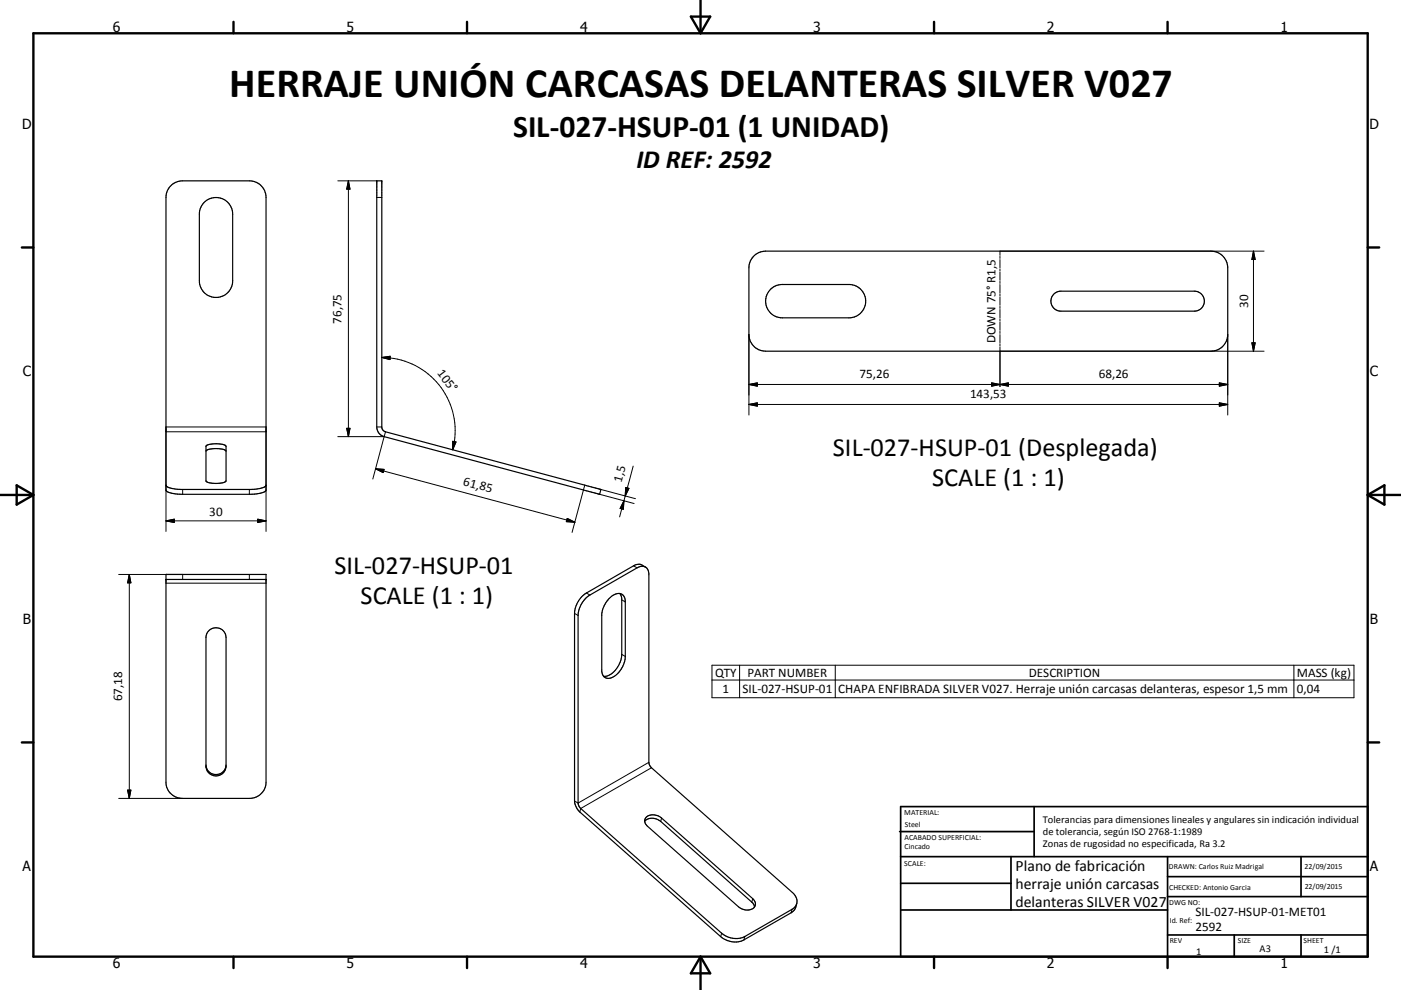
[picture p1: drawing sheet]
<svg xmlns="http://www.w3.org/2000/svg" width="420mm" height="297mm" viewBox="0 0 420 297" stroke-linecap="round" stroke-linejoin="round" font-family="sans-serif">
<g fill="none" stroke="#000" stroke-width=".36">
<path d="M51.4 55.5l1.3-.8 1.5-.4h20.6a5 5 0 0 1 5 4.9v87.8a4 4 0 0 1-3.5 1.2l-22.1 .1-2.4-.3a2.33 2.33 0 0 1-2-1v-87.8a5 5 0 0 1 1.6-3.7zM113 54.3h1.5v73.8l.2 .8 .9 .6 64.6 17.3-.4 1.5-.3-.1-64.3-17.2a2.98 2.98 0 0 1-2.2-2.9zM61.1 60.8a5 5 0 0 1 5.5-1.2 5 5 0 0 1 3.2 4.6v20.1a5 5 0 0 1-5 4.9 5 5 0 0 1-5-4.9v-20.6l.4-1.5zM226.2 76.6l1.3-.8 2-.5h133.6a5 5 0 0 1 5 5v20.1a5.1 5.1 0 0 1-5 5h-133.6a5 5 0 0 1-5-5v-20.1a5 5 0 0 1 1.7-3.7zM231.1 86.7l1.3-.9 1.6-.4 20.5-.1a5 5 0 0 1 5 5.1 5 5 0 0 1-5 5h-20a5 5 0 0 1-4.6-3.2 5 5 0 0 1 1.2-5.5zM315.9 88.3l1-.7 1.2-.2h40a3 3 0 0 1 3 3 3 3 0 0 1-3 3h-40a3 3 0 0 1-2.8-1.9 3 3 0 0 1 .6-3.2zM61.8 135.4a6.1 6.1 0 0 1 5-.6l1 .6M61.9 133.7a7.6 7.6 0 0 1 5.7 0l.2 10.6a6.1 6.1 0 0 1-5.1 .5l-.9-.5zM49.8 145.5a2.65 2.65 0 0 0 2.4 1.2l2 .1h21.1l2.4-.2a2.33 2.33 0 0 0 2.1-1.1M49.8 172.3h30v62.4a4.9 4.9 0 0 1-5 4.8h-20a4.9 4.9 0 0 1-5-4.8zM49.8 173.8h30M175.8 179.3l15.2-8.9a2.14 2.14 0 0 1 2.3-.4 2.14 2.14 0 0 1 1.2 2v56.7l.2 .7 .6 .9 42.3 37.5a2.93 2.93 0 0 1-.1 5l-14.2 8.2a6.4 6.4 0 0 1-7-1l-42.7-38.1-.3-1v-56.3a8.2 8.2 0 0 1 2.5-5.3z"/>
<path d="M182.6 179.6a2.95 2.95 0 0 1 4.4-.9l.4 1 .1 .9v16.3a7.1 7.1 0 0 1-4.9 6.6 1.99 1.99 0 0 1-2.2-2.1v-17.2a8.5 8.5 0 0 1 2.2-4.6zM185.8 178.1l.6 1.5v16.7a6.8 6.8 0 0 1-5.1 6.6h-.3M193.5 170.1l-1.1-.6a2.62 2.62 0 0 0-2.5 .3l-14.1 8.1a7.7 7.7 0 0 0-3.5 6.1v56.3l.4 1.7 1.1 1.6 42.3 37.4a6.4 6.4 0 0 0 6.9 1l14.2-8.2 1.1-1 .6-1.7M62.7 189.1a3 3 0 0 1 3.2-.5 3 3 0 0 1 1.9 2.6l-.1 38.7a3 3 0 0 1-3 2.5 3 3 0 0 1-2.9-2.5v-38.7l.2-1.1zM61.8 229.5a3 3 0 0 0 2.8 3.3 3 3 0 0 0 3.2-2.9M67.8 229.5l-.1 .4M193.3 246.4a3.5 3.5 0 0 1 4.8 0l27.6 24.5 .5 1.2M193.8 245.1a3.6 3.6 0 0 1 4.5 .3l27.4 24.2a1.87 1.87 0 0 1 .7 2.2 1.87 1.87 0 0 1-2 1.2 4 4 0 0 1-3-.9l-27.3-24.2a1.78 1.78 0 0 1-.3-2.8z"/>
</g>
<g fill="none" stroke="#000" stroke-width=".3">
<path d="M101.3 54.3h11.7M104.5 54.3v76.7M104.5 54.3l.4 2.4h-1zM113 59.2h1.5M299.8 76.9v.6M299.8 77.9v2.4M375.8 75.3v30.1M375.8 75.3l.5 2.6h-1zM379 75.3h-79.2v1.3M299.8 80.7v.6M299.8 81.6v2.5M299.8 84.4v.6"/>
<path d="M299.8 85.3v2.6M299.8 88.2v.6M299.8 89.1v2.5M299.8 91.9v.6M299.8 92.8v2.6M299.8 95.7v.6M299.8 96.6v2.5M299.8 99.4v.6M114.5 107.2a22 22 0 0 1 21.2 27.7M114.5 107.2l2.5-.3-.1 1zM224.5 115.3h143.6M224.5 115.3l2.5-.4v1z"/>
<path d="M224.5 100.4v24.1M297.3 114.9l2.5 .4-2.5 .6zM299.8 100.4v2.4M299.8 103.2v.6M299.8 104.1v11.9M299.8 115.3l2.5-.4v1zM299.8 105.4h79.2M365.6 114.9l2.5 .4-2.5 .6zM368.1 100.4v24.1M375.3 102.8h1l-.5 2.6zM49.8 129.5h30M101.3 131h13.9"/>
<path d="M103.9 128.5h1l-.4 2.5zM113 128.1h1.5M115.2 131l-3.4 12.7M115.6 129.5l-.4 1.5M135.7 132.4l1 .2-1 2.3zM189.8 139.8l-2.7 10.4M224.5 121.3h143.6M224.5 121.3l2.5-.4v1zM365.6 120.9l2.5 .4-2.5 .6zM49.8 159.4v-31.3h30v31.3M49.8 156.3h30M49.8 156.3l2.4-.5v.9z"/>
<path d="M54.8 146.8v1.5M74.8 146.8v1.5M77.3 155.8l2.5 .5-2.5 .4zM112.6 140.6l59.8 16.1M112.6 140.6l2.5 .2-.2 1zM170.1 155.5l2.3 1.2-2.6-.2zM175.3 145.5l-3.8 14.2M179.8 148.3l10.3 2.8M180.2 146.8l10.3 2.8M187.1 150.2l-1.3 4.9M187.1 150.2l-.2 2.6-1-.3zM187.6 146.3l1 .2-1.2 2.3z"/>
<path d="M35.6 172.3h19.2v1.5M38.8 172.3v67.2M38.8 172.3l.4 2.6h-.9zM49.8 175h30M74.8 172.3v1.5M175.8 177.9l1.1 .6M186.4 180l1.1 .6M189.9 169.8l1.1 .6M172.3 184l1 .6M186.4 196.3l1.1 .6M213.5 199.6h192.4v9.7h-192.4zM221.7 199.6v9.7"/>
<path d="M250.4 199.6v9.7M387.9 199.6v9.7M213.5 204h192.4M35.6 239.5h19.2M38.3 237h.9l-.4 2.5zM194.5 228.7l-21.2 12.2-1-.6M195.3 230.3l-21.2 12.3-.3 1M198.3 245.4l-.2 1M216.3 280l-.2 1M225.7 269.6l-.3 1M237.5 272.8l-.3 1M223.3 281l-.3 1"/>
</g>
<g fill="none" stroke="#000" stroke-width=".71">
<path d="M10 10h400v277h-400zM70 6.6v3.4M140 6.6v3.4M207.1 5h5.8l-2.9 5zM210 0v10M280 6.6v3.4M350 6.6v3.4M6.6 74.2h3.4M410 74.2h3.5M0 148.5h10M5 145.6l5 2.9-5 2.9zM410 148.5h10.1"/>
<path d="M410 148.5l5.1-2.9v5.8zM6.6 222.7h3.4M410 222.7h3.5M70 287v3.4M140 287v3.4M210 287v10M210 287l2.9 5h-5.8zM280 287v3.4M350 287v3.4"/>
</g>
<g fill="none" stroke="#000" stroke-width=".51">
<path d="M269.7 249.5h40.3M270 242h140v45h-140zM270 257h140M303.1 257v16M310 242v15M350 257v30M390.1 257v12M270 265h33.1M270 273h80M350 269h60M350 263h60M350 280.5h60"/>
<path d="M370 280.5v6.5M390.1 280.5v6.5"/>
</g>
<g fill="#000" stroke="#000" stroke-width=".3">
<path d="M104.5 54.3l.4 2.4h-1zM375.8 75.3l.5 2.6h-1zM114.5 107.2l2.5-.3-.1 1zM224.5 115.3l2.5-.4v1zM297.3 114.9l2.5 .4-2.5 .6zM299.8 115.3l2.5-.4v1zM365.6 114.9l2.5 .4-2.5 .6zM375.3 102.8h1l-.5 2.6zM103.9 128.5h1l-.4 2.5zM135.7 132.4l1 .2-1 2.3zM224.5 121.3l2.5-.4v1zM365.6 120.9l2.5 .4-2.5 .6z"/>
<path d="M49.8 156.3l2.4-.5v.9zM77.3 155.8l2.5 .5-2.5 .4zM112.6 140.6l2.5 .2-.2 1zM170.1 155.5l2.3 1.2-2.6-.2zM187.1 150.2l-.2 2.6-1-.3zM187.6 146.3l1 .2-1.2 2.3zM38.8 172.3l.4 2.6h-.9zM38.3 237h.9l-.4 2.5z"/>
</g>
<text font-size="12.6" x="68.7" y="29.2">HERRAJE UNIÓN CARCASAS DELANTERAS SILVER V027</text>
<text font-size="9.4" x="153.8" y="41.1">SIL-027-HSUP-01 (1 UNIDAD)</text>
<g font-size="7.9">
<text x="190.8" y="50.5">ID REF: 2592</text>
<text x="249.7" y="136.9">SIL-027-HSUP-01 (Desplegada)</text>
<text x="279.5" y="145.9">SCALE (1 : 1)</text>
<text x="100.2" y="172.2">SIL-027-HSUP-01</text>
<text x="108.1" y="181.2">SCALE (1 : 1)</text>
</g>
<g font-size="4.7">
<text x="304.5" y="261.2">Plano de fabricación</text>
<text x="304.5" y="266.6">herraje unión carcasas</text>
<text x="304.5" y="272">delanteras SILVER V027</text>
</g>
<g font-size="4.2">
<text x="33.9" y="9.6">6</text>
<text x="103.9" y="9.6">5</text>
<text x="173.9" y="9.6">4</text>
<text x="243.8" y="9.6">3</text>
<text x="313.9" y="9.6">2</text>
<text x="383.9" y="9.6">1</text>
<text x="6.7" y="38.7">D</text>
<text x="410.5" y="38.7">D</text>
<text x="6.9" y="112.9">C</text>
<text x="410.7" y="112.9">C</text>
<text x="6.9" y="187.1">B</text>
<text x="410.7" y="187.1">B</text>
<text x="6.8" y="261.4">A</text>
<text x="410.7" y="261.4">A</text>
<text x="33.9" y="290.4">6</text>
<text x="103.9" y="290.4">5</text>
<text x="173.9" y="290.4">4</text>
<text x="243.8" y="290.4">3</text>
<text x="313.9" y="290.4">2</text>
<text x="383.9" y="290.4">1</text>
</g>
<g font-size="3.9">
<text x="374.2" y="92.4" transform="rotate(-90 374.2 92.4)">30</text>
<text x="102.4" y="97.1" transform="rotate(-90 102.4 97.1)">76,75</text>
<text x="298.4" y="103" transform="rotate(-90 298.4 103)">DOWN 75° R1,5</text>
<text x="131" y="112" transform="rotate(53 131 112)">105°</text>
<text x="257.7" y="113.3">75,26</text>
<text x="329.4" y="113.3">68,26</text>
<text x="290.8" y="119.3">143,53</text>
<text x="138.7" y="145.5" transform="rotate(15 138.7 145.5)">61,85</text>
<text x="186.4" y="144.9" transform="rotate(-75 186.4 144.9)">1,5</text>
<text x="62.7" y="154.7">30</text>
<text x="214.4" y="203">QTY</text>
<text x="224.1" y="203">PART NUMBER</text>
<text x="308.4" y="203">DESCRIPTION</text>
<text x="388.8" y="203.2">MASS (kg)</text>
<text x="216.6" y="207.9">1</text>
<text x="222.6" y="207.9">SIL-027-HSUP-01</text>
<text x="251.3" y="208">CHAPA ENFIBRADA SILVER V027. Herraje unión carcasas delanteras, espesor 1,5 mm</text>
<text x="388.8" y="207.9">0,04</text>
<text x="36.7" y="210.4" transform="rotate(-90 36.7 210.4)">67,18</text>
<text x="358.4" y="274.9">SIL-027-HSUP-01-MET01</text>
<text x="358.4" y="279.4">2592</text>
</g>
<g font-size="3.1">
<text x="312.7" y="246.8">Tolerancias para dimensiones lineales y angulares sin indicación individual</text>
<text x="312.7" y="250.4">de tolerancia, según ISO 2768-1:1989</text>
<text x="312.7" y="254">Zonas de rugosidad no especificada, Ra 3.2</text>
<text x="358.6" y="286.5">1</text>
<text x="377.6" y="285.6">A3</text>
<text x="396.9" y="285.9">1 /1</text>
</g>
<g font-size="2.4">
<text x="271.1" y="244.4">MATERIAL:</text>
<text x="271.2" y="252">ACABADO SUPERFICIAL:</text>
<text x="271.3" y="248">Steel</text>
<text x="271.2" y="254.7">Cincado</text>
<text x="271.1" y="259.7">SCALE:</text>
<text x="350.4" y="260.8">DRAWN: Carlos Ruiz Madrigal</text>
<text x="391.1" y="260.6">22/09/2015</text>
<text x="350.5" y="267">CHECKED: Antonio Garcia</text>
<text x="391.2" y="266.7">22/09/2015</text>
<text x="350.5" y="271.4">DWG NO:</text>
<text x="350.7" y="276.9">Id. Ref:</text>
<text x="350.7" y="282.8">REV</text>
<text x="371.1" y="282.9">SIZE</text>
<text x="390.8" y="283">SHEET</text>
</g>
</svg>
